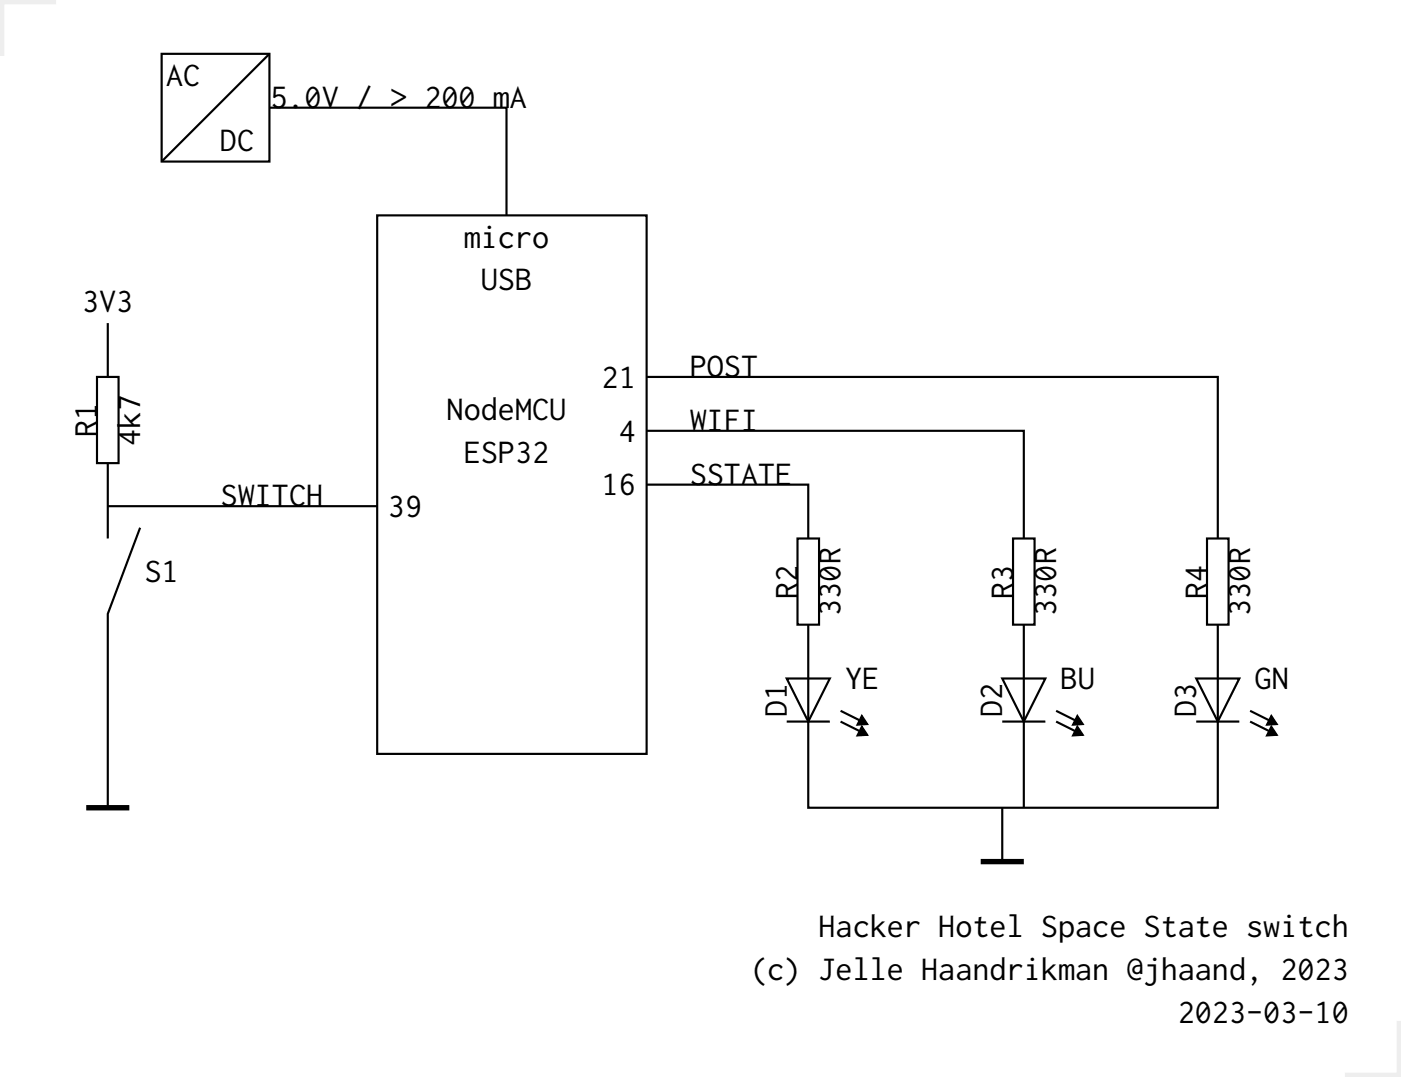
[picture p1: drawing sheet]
<svg xmlns="http://www.w3.org/2000/svg" width="130mm" height="100mm" viewBox="0 0 130 100" stroke-linecap="round" stroke-linejoin="round" font-family="sans-serif">
<g fill="none" stroke="#000" stroke-width=".2">
<path d="M15 5h10v10h-10zM25 10h22v10M25 5l-10 10M35 20h25v50h-25zM9 35h2v8h-2zM10 30v5M60 35h53v15M10 47h25M10 43v7M13 49l-3 8v18M60 45h15v5M60 40h35v10"/>
<path d="M74 50h2v8h-2zM75 58v17h38v-17M94 50h2v8h-2zM95 58v17M112 50h2v8h-2zM73 63h4l-2 4zM73 67h4M78 66l2 1M78 67l2 1M93 63h4l-2 4zM93 67h4M93 75v5"/>
<path d="M98 66l2 1M98 67l2 1M111 63h4l-2 4zM111 67h4M116 66l2 1M116 67l2 1"/>
</g>
<path d="M8 75h4M91 80h4" fill="none" stroke="#000" stroke-width=".5"/>
<path d="M80 66.4l.5 .9h-1zM80 67.4l.5 .9h-1zM100 66.4l.5 .9h-1zM100 67.4l.5 .9h-1zM118 66.4l.5 .9h-1zM118 67.4l.5 .9h-1z" fill="#000" stroke="#000" stroke-width=".13"/>
<path d="M5.2 .2h-5v5M129.8 94.8v5h-5" fill="none" stroke="#eeeeec" stroke-width=".4"/>
<g font-size="3.2">
<text x="15.4" y="8">AC</text>
<text x="25.1" y="10">5.0V / &gt; 200 mA</text>
<text x="20.4" y="14">DC</text>
<text x="43" y="23">micro</text>
<text x="7.6" y="29">3V3</text>
<text x="44.6" y="27">USB</text>
<text x="55.8" y="36">21</text>
<text x="64" y="35">POST</text>
<text x="9" y="40.6" transform="rotate(-90 9 40.6)">R1</text>
<text x="13" y="41.4" transform="rotate(-90 13 41.4)">4k7</text>
<text x="41.4" y="39">NodeMCU</text>
<text x="57.4" y="41">4</text>
<text x="64" y="40">WIFI</text>
<text x="20.5" y="47">SWITCH</text>
<text x="36" y="48">39</text>
<text x="43" y="43">ESP32</text>
<text x="55.8" y="46">16</text>
<text x="64" y="45">SSTATE</text>
<text x="13.4" y="54">S1</text>
<text x="74" y="55.6" transform="rotate(-90 74 55.6)">R2</text>
<text x="78" y="57.2" transform="rotate(-90 78 57.2)">330R</text>
<text x="94" y="55.6" transform="rotate(-90 94 55.6)">R3</text>
<text x="98" y="57.2" transform="rotate(-90 98 57.2)">330R</text>
<text x="112" y="55.6" transform="rotate(-90 112 55.6)">R4</text>
<text x="116" y="57.2" transform="rotate(-90 116 57.2)">330R</text>
<text x="78.4" y="64">YE</text>
<text x="98.4" y="64">BU</text>
<text x="116.4" y="64">GN</text>
<text x="73" y="66.6" transform="rotate(-90 73 66.6)">D1</text>
<text x="93" y="66.6" transform="rotate(-90 93 66.6)">D2</text>
<text x="111" y="66.6" transform="rotate(-90 111 66.6)">D3</text>
<text x="75.9" y="87">Hacker Hotel Space State switch</text>
<text x="69.6" y="91">(c) Jelle Haandrikman @jhaand, 2023</text>
<text x="109.3" y="95">2023-03-10</text>
</g>
</svg>
